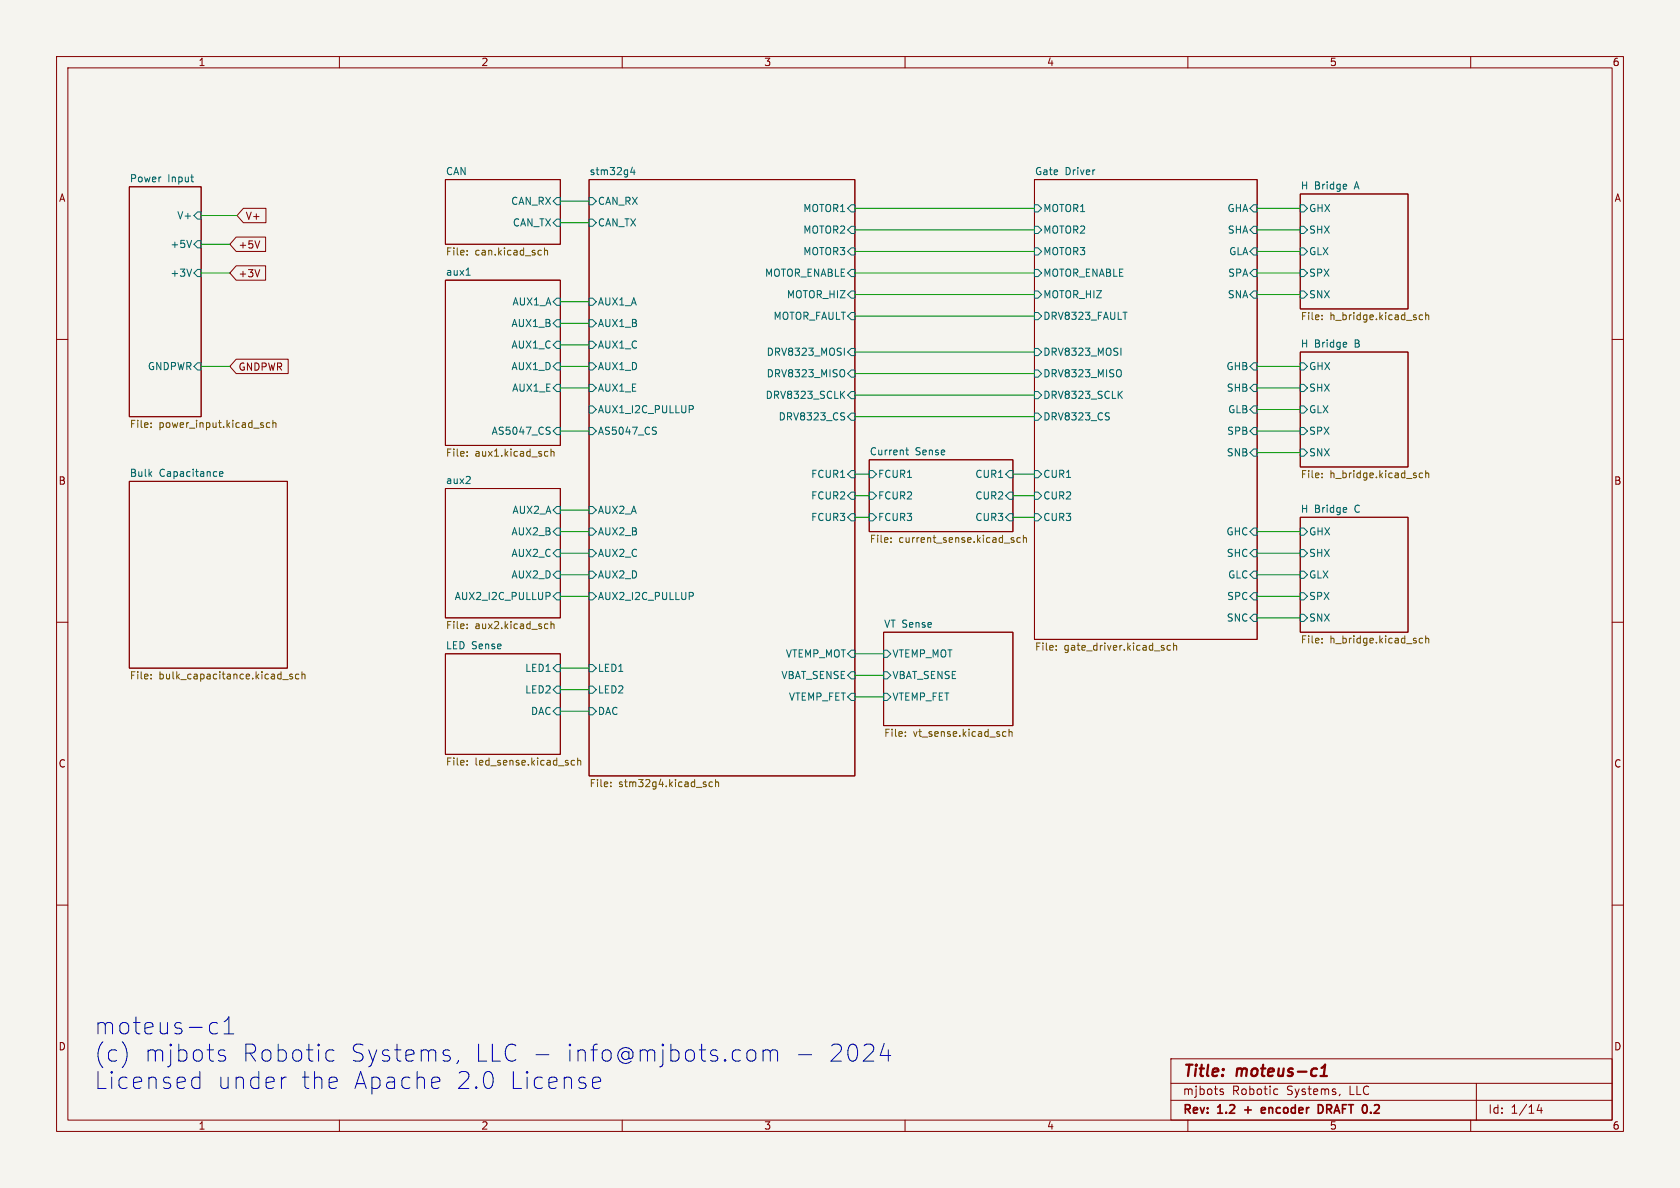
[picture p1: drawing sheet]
(kicad_sch (version 20230121) (generator eeschema)

 (paper "A4")

 (title_block
  (title "moteus-c1")
  (rev "1.2 + encoder DRAFT 0.2"))

 (lib_symbols)


 (wire (pts (xy 222.25 40.64) (xy 229.87 40.64)) (stroke (width 0) (type default)))
 (wire (pts (xy 222.25 72.39) (xy 229.87 72.39)) (stroke (width 0) (type default)))
 (wire (pts (xy 99.06 125.73) (xy 104.14 125.73)) (stroke (width 0) (type default)))
 (wire (pts (xy 222.25 101.6) (xy 229.87 101.6)) (stroke (width 0) (type default)))
 (wire (pts (xy 151.13 91.44) (xy 153.67 91.44)) (stroke (width 0) (type default)))
 (wire (pts (xy 99.06 53.34) (xy 104.14 53.34)) (stroke (width 0) (type default)))
 (wire (pts (xy 222.25 36.83) (xy 229.87 36.83)) (stroke (width 0) (type default)))
 (wire (pts (xy 151.13 40.64) (xy 182.88 40.64)) (stroke (width 0) (type default)))
 (wire (pts (xy 179.07 91.44) (xy 182.88 91.44)) (stroke (width 0) (type default)))
 (wire (pts (xy 222.25 48.26) (xy 229.87 48.26)) (stroke (width 0) (type default)))
 (wire (pts (xy 151.13 36.83) (xy 182.88 36.83)) (stroke (width 0) (type default)))
 (wire (pts (xy 99.06 64.77) (xy 104.14 64.77)) (stroke (width 0) (type default)))
 (wire (pts (xy 99.06 60.96) (xy 104.14 60.96)) (stroke (width 0) (type default)))
 (wire (pts (xy 151.13 87.63) (xy 153.67 87.63)) (stroke (width 0) (type default)))
 (wire (pts (xy 222.25 109.22) (xy 229.87 109.22)) (stroke (width 0) (type default)))
 (wire (pts (xy 222.25 64.77) (xy 229.87 64.77)) (stroke (width 0) (type default)))
 (wire (pts (xy 35.56 64.77) (xy 40.64 64.77)) (stroke (width 0) (type default)))
 (wire (pts (xy 179.07 87.63) (xy 182.88 87.63)) (stroke (width 0) (type default)))
 (wire (pts (xy 99.06 97.79) (xy 104.14 97.79)) (stroke (width 0) (type default)))
 (wire (pts (xy 151.13 83.82) (xy 153.67 83.82)) (stroke (width 0) (type default)))
 (wire (pts (xy 222.25 97.79) (xy 229.87 97.79)) (stroke (width 0) (type default)))
 (wire (pts (xy 99.06 39.37) (xy 104.14 39.37)) (stroke (width 0) (type default)))
 (wire (pts (xy 99.06 93.98) (xy 104.14 93.98)) (stroke (width 0) (type default)))
 (wire (pts (xy 99.06 76.2) (xy 104.14 76.2)) (stroke (width 0) (type default)))
 (wire (pts (xy 222.25 93.98) (xy 229.87 93.98)) (stroke (width 0) (type default)))
 (wire (pts (xy 99.06 101.6) (xy 104.14 101.6)) (stroke (width 0) (type default)))
 (wire (pts (xy 222.25 80.01) (xy 229.87 80.01)) (stroke (width 0) (type default)))
 (wire (pts (xy 99.06 121.92) (xy 104.14 121.92)) (stroke (width 0) (type default)))
 (wire (pts (xy 222.25 44.45) (xy 229.87 44.45)) (stroke (width 0) (type default)))
 (wire (pts (xy 179.07 83.82) (xy 182.88 83.82)) (stroke (width 0) (type default)))
 (wire (pts (xy 40.64 43.18) (xy 35.56 43.18)) (stroke (width 0) (type default)))
 (wire (pts (xy 222.25 52.07) (xy 229.87 52.07)) (stroke (width 0) (type default)))
 (wire (pts (xy 222.25 76.2) (xy 229.87 76.2)) (stroke (width 0) (type default)))
 (wire (pts (xy 99.06 90.17) (xy 104.14 90.17)) (stroke (width 0) (type default)))
 (wire (pts (xy 151.13 55.88) (xy 182.88 55.88)) (stroke (width 0) (type default)))
 (wire (pts (xy 151.13 115.57) (xy 156.21 115.57)) (stroke (width 0) (type default)))
 (wire (pts (xy 151.13 48.26) (xy 182.88 48.26)) (stroke (width 0) (type default)))
 (wire (pts (xy 99.06 118.11) (xy 104.14 118.11)) (stroke (width 0) (type default)))
 (wire (pts (xy 151.13 62.23) (xy 182.88 62.23)) (stroke (width 0) (type default)))
 (wire (pts (xy 151.13 44.45) (xy 182.88 44.45)) (stroke (width 0) (type default)))
 (wire (pts (xy 99.06 35.56) (xy 104.14 35.56)) (stroke (width 0) (type default)))
 (wire (pts (xy 99.06 105.41) (xy 104.14 105.41)) (stroke (width 0) (type default)))
 (wire (pts (xy 151.13 73.66) (xy 182.88 73.66)) (stroke (width 0) (type default)))
 (wire (pts (xy 151.13 52.07) (xy 182.88 52.07)) (stroke (width 0) (type default)))
 (wire (pts (xy 222.25 68.58) (xy 229.87 68.58)) (stroke (width 0) (type default)))
 (wire (pts (xy 222.25 105.41) (xy 229.87 105.41)) (stroke (width 0) (type default)))
 (wire (pts (xy 99.06 57.15) (xy 104.14 57.15)) (stroke (width 0) (type default)))
 (wire (pts (xy 35.56 38.1) (xy 41.91 38.1)) (stroke (width 0) (type default)))
 (wire (pts (xy 151.13 123.19) (xy 156.21 123.19)) (stroke (width 0) (type default)))
 (wire (pts (xy 99.06 68.58) (xy 104.14 68.58)) (stroke (width 0) (type default)))
 (wire (pts (xy 40.64 48.26) (xy 35.56 48.26)) (stroke (width 0) (type default)))
 (wire (pts (xy 151.13 119.38) (xy 156.21 119.38)) (stroke (width 0) (type default)))
 (wire (pts (xy 151.13 69.85) (xy 182.88 69.85)) (stroke (width 0) (type default)))
 (wire (pts (xy 151.13 66.04) (xy 182.88 66.04)) (stroke (width 0) (type default)))

 (text "moteus-c1\n(c) mjbots Robotic Systems, LLC - info@mjbots.com - 2024\nLicensed under the Apache 2.0 License" (at 16.51 193.04 0) (effects (font (size 3 3)) (justify left bottom)))

 (global_label "+3V" (shape input) (at 40.64 48.26 0) (fields_autoplaced) (effects (font (size 1.27 1.27)) (justify left))
  (property "Intersheetrefs" "${INTERSHEET_REFS}" (at 47.4957 48.26 0) (effects (font (size 1.27 1.27)) (justify left) hide)))
 (global_label "V+" (shape input) (at 41.91 38.1 0) (fields_autoplaced) (effects (font (size 1.27 1.27)) (justify left))
  (property "Intersheetrefs" "${INTERSHEET_REFS}" (at 47.5562 38.1 0) (effects (font (size 1.27 1.27)) (justify left) hide)))
 (global_label "+5V" (shape input) (at 40.64 43.18 0) (fields_autoplaced) (effects (font (size 1.27 1.27)) (justify left))
  (property "Intersheetrefs" "${INTERSHEET_REFS}" (at 47.4957 43.18 0) (effects (font (size 1.27 1.27)) (justify left) hide)))
 (global_label "GNDPWR" (shape input) (at 40.64 64.77 0) (fields_autoplaced) (effects (font (size 1.27 1.27)) (justify left))
  (property "Intersheetrefs" "${INTERSHEET_REFS}" (at 51.4871 64.77 0) (effects (font (size 1.27 1.27)) (justify left) hide)))

 (sheet (at 156.21 111.76) (size 22.86 16.51) (fields_autoplaced) (stroke (width 0.1524) (type solid)) (fill (color 0 0 0 0.0000))
  (property "Sheetname" "VT Sense" (at 156.21 111.0484 0) (effects (font (size 1.27 1.27)) (justify left bottom)))
  (property "Sheetfile" "vt_sense.kicad_sch" (at 156.21 128.8546 0) (effects (font (size 1.27 1.27)) (justify left top))) (pin "VBAT_SENSE" input (at 156.21 119.38 180) (effects (font (size 1.27 1.27)) (justify left))) (pin "VTEMP_FET" input (at 156.21 123.19 180) (effects (font (size 1.27 1.27)) (justify left))) (pin "VTEMP_MOT" input (at 156.21 115.57 180) (effects (font (size 1.27 1.27)) (justify left))))

 (sheet (at 78.74 115.57) (size 20.32 17.78) (fields_autoplaced) (stroke (width 0.1524) (type solid)) (fill (color 0 0 0 0.0000))
  (property "Sheetname" "LED Sense" (at 78.74 114.8584 0) (effects (font (size 1.27 1.27)) (justify left bottom)))
  (property "Sheetfile" "led_sense.kicad_sch" (at 78.74 133.9346 0) (effects (font (size 1.27 1.27)) (justify left top))) (pin "LED1" input (at 99.06 118.11 0) (effects (font (size 1.27 1.27)) (justify right))) (pin "LED2" input (at 99.06 121.92 0) (effects (font (size 1.27 1.27)) (justify right))) (pin "DAC" input (at 99.06 125.73 0) (effects (font (size 1.27 1.27)) (justify right))))

 (sheet (at 104.14 31.75) (size 46.99 105.41) (fields_autoplaced) (stroke (width 0.1524) (type solid)) (fill (color 0 0 0 0.0000))
  (property "Sheetname" "stm32g4" (at 104.14 31.0384 0) (effects (font (size 1.27 1.27)) (justify left bottom)))
  (property "Sheetfile" "stm32g4.kicad_sch" (at 104.14 137.7446 0) (effects (font (size 1.27 1.27)) (justify left top))) (pin "MOTOR1" input (at 151.13 36.83 0) (effects (font (size 1.27 1.27)) (justify right))) (pin "MOTOR2" input (at 151.13 40.64 0) (effects (font (size 1.27 1.27)) (justify right))) (pin "MOTOR3" input (at 151.13 44.45 0) (effects (font (size 1.27 1.27)) (justify right))) (pin "FCUR1" input (at 151.13 83.82 0) (effects (font (size 1.27 1.27)) (justify right))) (pin "FCUR2" input (at 151.13 87.63 0) (effects (font (size 1.27 1.27)) (justify right))) (pin "DAC" input (at 104.14 125.73 180) (effects (font (size 1.27 1.27)) (justify left))) (pin "AUX1_A" input (at 104.14 53.34 180) (effects (font (size 1.27 1.27)) (justify left))) (pin "VTEMP_MOT" input (at 151.13 115.57 0) (effects (font (size 1.27 1.27)) (justify right))) (pin "VBAT_SENSE" input (at 151.13 119.38 0) (effects (font (size 1.27 1.27)) (justify right))) (pin "AUX2_B" input (at 104.14 93.98 180) (effects (font (size 1.27 1.27)) (justify left))) (pin "AUX2_C" input (at 104.14 97.79 180) (effects (font (size 1.27 1.27)) (justify left))) (pin "AUX1_C" input (at 104.14 60.96 180) (effects (font (size 1.27 1.27)) (justify left))) (pin "MOTOR_ENABLE" input (at 151.13 48.26 0) (effects (font (size 1.27 1.27)) (justify right))) (pin "MOTOR_HIZ" input (at 151.13 52.07 0) (effects (font (size 1.27 1.27)) (justify right))) (pin "AUX2_A" input (at 104.14 90.17 180) (effects (font (size 1.27 1.27)) (justify left))) (pin "DRV8323_MOSI" input (at 151.13 62.23 0) (effects (font (size 1.27 1.27)) (justify right))) (pin "DRV8323_MISO" input (at 151.13 66.04 0) (effects (font (size 1.27 1.27)) (justify right))) (pin "DRV8323_SCLK" input (at 151.13 69.85 0) (effects (font (size 1.27 1.27)) (justify right))) (pin "LED2" input (at 104.14 121.92 180) (effects (font (size 1.27 1.27)) (justify left))) (pin "MOTOR_FAULT" input (at 151.13 55.88 0) (effects (font (size 1.27 1.27)) (justify right))) (pin "LED1" input (at 104.14 118.11 180) (effects (font (size 1.27 1.27)) (justify left))) (pin "DRV8323_CS" input (at 151.13 73.66 0) (effects (font (size 1.27 1.27)) (justify right))) (pin "AUX2_I2C_PULLUP" input (at 104.14 105.41 180) (effects (font (size 1.27 1.27)) (justify left))) (pin "AUX1_D" input (at 104.14 64.77 180) (effects (font (size 1.27 1.27)) (justify left))) (pin "AS5047_CS" input (at 104.14 76.2 180) (effects (font (size 1.27 1.27)) (justify left))) (pin "AUX1_E" input (at 104.14 68.58 180) (effects (font (size 1.27 1.27)) (justify left))) (pin "FCUR3" input (at 151.13 91.44 0) (effects (font (size 1.27 1.27)) (justify right))) (pin "AUX1_B" input (at 104.14 57.15 180) (effects (font (size 1.27 1.27)) (justify left))) (pin "CAN_RX" input (at 104.14 35.56 180) (effects (font (size 1.27 1.27)) (justify left))) (pin "CAN_TX" input (at 104.14 39.37 180) (effects (font (size 1.27 1.27)) (justify left))) (pin "VTEMP_FET" input (at 151.13 123.19 0) (effects (font (size 1.27 1.27)) (justify right))) (pin "AUX2_D" input (at 104.14 101.6 180) (effects (font (size 1.27 1.27)) (justify left))) (pin "AUX1_I2C_PULLUP" input (at 104.14 72.39 180) (effects (font (size 1.27 1.27)) (justify left))))

 (sheet (at 229.87 62.23) (size 19.05 20.32) (fields_autoplaced) (stroke (width 0.1524) (type solid)) (fill (color 0 0 0 0.0000))
  (property "Sheetname" "H Bridge B" (at 229.87 61.5184 0) (effects (font (size 1.27 1.27)) (justify left bottom)))
  (property "Sheetfile" "h_bridge.kicad_sch" (at 229.87 83.1346 0) (effects (font (size 1.27 1.27)) (justify left top))) (pin "SHX" input (at 229.87 68.58 180) (effects (font (size 1.27 1.27)) (justify left))) (pin "GHX" input (at 229.87 64.77 180) (effects (font (size 1.27 1.27)) (justify left))) (pin "SPX" input (at 229.87 76.2 180) (effects (font (size 1.27 1.27)) (justify left))) (pin "SNX" input (at 229.87 80.01 180) (effects (font (size 1.27 1.27)) (justify left))) (pin "GLX" input (at 229.87 72.39 180) (effects (font (size 1.27 1.27)) (justify left))))

 (sheet (at 22.86 85.09) (size 27.94 33.02) (fields_autoplaced) (stroke (width 0.1524) (type solid)) (fill (color 0 0 0 0.0000))
  (property "Sheetname" "Bulk Capacitance" (at 22.86 84.3784 0) (effects (font (size 1.27 1.27)) (justify left bottom)))
  (property "Sheetfile" "bulk_capacitance.kicad_sch" (at 22.86 118.6946 0) (effects (font (size 1.27 1.27)) (justify left top))))

 (sheet (at 229.87 91.44) (size 19.05 20.32) (fields_autoplaced) (stroke (width 0.1524) (type solid)) (fill (color 0 0 0 0.0000))
  (property "Sheetname" "H Bridge C" (at 229.87 90.7284 0) (effects (font (size 1.27 1.27)) (justify left bottom)))
  (property "Sheetfile" "h_bridge.kicad_sch" (at 229.87 112.3446 0) (effects (font (size 1.27 1.27)) (justify left top))) (pin "SHX" input (at 229.87 97.79 180) (effects (font (size 1.27 1.27)) (justify left))) (pin "GHX" input (at 229.87 93.98 180) (effects (font (size 1.27 1.27)) (justify left))) (pin "SPX" input (at 229.87 105.41 180) (effects (font (size 1.27 1.27)) (justify left))) (pin "SNX" input (at 229.87 109.22 180) (effects (font (size 1.27 1.27)) (justify left))) (pin "GLX" input (at 229.87 101.6 180) (effects (font (size 1.27 1.27)) (justify left))))

 (sheet (at 78.74 86.36) (size 20.32 22.86) (fields_autoplaced) (stroke (width 0.1524) (type solid)) (fill (color 0 0 0 0.0000))
  (property "Sheetname" "aux2" (at 78.74 85.6484 0) (effects (font (size 1.27 1.27)) (justify left bottom)))
  (property "Sheetfile" "aux2.kicad_sch" (at 78.74 109.8046 0) (effects (font (size 1.27 1.27)) (justify left top))) (pin "AUX2_A" input (at 99.06 90.17 0) (effects (font (size 1.27 1.27)) (justify right))) (pin "AUX2_D" input (at 99.06 101.6 0) (effects (font (size 1.27 1.27)) (justify right))) (pin "AUX2_C" input (at 99.06 97.79 0) (effects (font (size 1.27 1.27)) (justify right))) (pin "AUX2_B" input (at 99.06 93.98 0) (effects (font (size 1.27 1.27)) (justify right))) (pin "AUX2_I2C_PULLUP" input (at 99.06 105.41 0) (effects (font (size 1.27 1.27)) (justify right))))

 (sheet (at 153.67 81.28) (size 25.4 12.7) (fields_autoplaced) (stroke (width 0.1524) (type solid)) (fill (color 0 0 0 0.0000))
  (property "Sheetname" "Current Sense" (at 153.67 80.5684 0) (effects (font (size 1.27 1.27)) (justify left bottom)))
  (property "Sheetfile" "current_sense.kicad_sch" (at 153.67 94.5646 0) (effects (font (size 1.27 1.27)) (justify left top))) (pin "CUR3" input (at 179.07 91.44 0) (effects (font (size 1.27 1.27)) (justify right))) (pin "CUR2" input (at 179.07 87.63 0) (effects (font (size 1.27 1.27)) (justify right))) (pin "CUR1" input (at 179.07 83.82 0) (effects (font (size 1.27 1.27)) (justify right))) (pin "FCUR1" input (at 153.67 83.82 180) (effects (font (size 1.27 1.27)) (justify left))) (pin "FCUR3" input (at 153.67 91.44 180) (effects (font (size 1.27 1.27)) (justify left))) (pin "FCUR2" input (at 153.67 87.63 180) (effects (font (size 1.27 1.27)) (justify left))))

 (sheet (at 182.88 31.75) (size 39.37 81.28) (fields_autoplaced) (stroke (width 0.1524) (type solid)) (fill (color 0 0 0 0.0000))
  (property "Sheetname" "Gate Driver" (at 182.88 31.0384 0) (effects (font (size 1.27 1.27)) (justify left bottom)))
  (property "Sheetfile" "gate_driver.kicad_sch" (at 182.88 113.6146 0) (effects (font (size 1.27 1.27)) (justify left top))) (pin "GHA" input (at 222.25 36.83 0) (effects (font (size 1.27 1.27)) (justify right))) (pin "SHA" input (at 222.25 40.64 0) (effects (font (size 1.27 1.27)) (justify right))) (pin "GLA" input (at 222.25 44.45 0) (effects (font (size 1.27 1.27)) (justify right))) (pin "GHC" input (at 222.25 93.98 0) (effects (font (size 1.27 1.27)) (justify right))) (pin "SHC" input (at 222.25 97.79 0) (effects (font (size 1.27 1.27)) (justify right))) (pin "GHB" input (at 222.25 64.77 0) (effects (font (size 1.27 1.27)) (justify right))) (pin "SHB" input (at 222.25 68.58 0) (effects (font (size 1.27 1.27)) (justify right))) (pin "GLB" input (at 222.25 72.39 0) (effects (font (size 1.27 1.27)) (justify right))) (pin "MOTOR2" input (at 182.88 40.64 180) (effects (font (size 1.27 1.27)) (justify left))) (pin "MOTOR_HIZ" input (at 182.88 52.07 180) (effects (font (size 1.27 1.27)) (justify left))) (pin "MOTOR1" input (at 182.88 36.83 180) (effects (font (size 1.27 1.27)) (justify left))) (pin "MOTOR_ENABLE" input (at 182.88 48.26 180) (effects (font (size 1.27 1.27)) (justify left))) (pin "MOTOR3" input (at 182.88 44.45 180) (effects (font (size 1.27 1.27)) (justify left))) (pin "DRV8323_MISO" input (at 182.88 66.04 180) (effects (font (size 1.27 1.27)) (justify left))) (pin "DRV8323_MOSI" input (at 182.88 62.23 180) (effects (font (size 1.27 1.27)) (justify left))) (pin "DRV8323_SCLK" input (at 182.88 69.85 180) (effects (font (size 1.27 1.27)) (justify left))) (pin "DRV8323_CS" input (at 182.88 73.66 180) (effects (font (size 1.27 1.27)) (justify left))) (pin "DRV8323_FAULT" input (at 182.88 55.88 180) (effects (font (size 1.27 1.27)) (justify left))) (pin "CUR1" input (at 182.88 83.82 180) (effects (font (size 1.27 1.27)) (justify left))) (pin "CUR2" input (at 182.88 87.63 180) (effects (font (size 1.27 1.27)) (justify left))) (pin "CUR3" input (at 182.88 91.44 180) (effects (font (size 1.27 1.27)) (justify left))) (pin "SNA" input (at 222.25 52.07 0) (effects (font (size 1.27 1.27)) (justify right))) (pin "GLC" input (at 222.25 101.6 0) (effects (font (size 1.27 1.27)) (justify right))) (pin "SPC" input (at 222.25 105.41 0) (effects (font (size 1.27 1.27)) (justify right))) (pin "SNC" input (at 222.25 109.22 0) (effects (font (size 1.27 1.27)) (justify right))) (pin "SPB" input (at 222.25 76.2 0) (effects (font (size 1.27 1.27)) (justify right))) (pin "SNB" input (at 222.25 80.01 0) (effects (font (size 1.27 1.27)) (justify right))) (pin "SPA" input (at 222.25 48.26 0) (effects (font (size 1.27 1.27)) (justify right))))

 (sheet (at 78.74 31.75) (size 20.32 11.43) (fields_autoplaced) (stroke (width 0.1524) (type solid)) (fill (color 0 0 0 0.0000))
  (property "Sheetname" "CAN" (at 78.74 31.0384 0) (effects (font (size 1.27 1.27)) (justify left bottom)))
  (property "Sheetfile" "can.kicad_sch" (at 78.74 43.7646 0) (effects (font (size 1.27 1.27)) (justify left top))) (pin "CAN_TX" input (at 99.06 39.37 0) (effects (font (size 1.27 1.27)) (justify right))) (pin "CAN_RX" input (at 99.06 35.56 0) (effects (font (size 1.27 1.27)) (justify right))))

 (sheet (at 22.86 33.02) (size 12.7 40.64) (fields_autoplaced) (stroke (width 0.1524) (type solid)) (fill (color 0 0 0 0.0000))
  (property "Sheetname" "Power Input" (at 22.86 32.3084 0) (effects (font (size 1.27 1.27)) (justify left bottom)))
  (property "Sheetfile" "power_input.kicad_sch" (at 22.86 74.2446 0) (effects (font (size 1.27 1.27)) (justify left top))) (pin "V+" input (at 35.56 38.1 0) (effects (font (size 1.27 1.27)) (justify right)))
  (pin "+5V" input (at 35.56 43.18 0) (effects (font (size 1.27 1.27)) (justify right)))
  (pin "+3V" input (at 35.56 48.26 0) (effects (font (size 1.27 1.27)) (justify right))) (pin "GNDPWR" input (at 35.56 64.77 0) (effects (font (size 1.27 1.27)) (justify right))))

 (sheet (at 229.87 34.29) (size 19.05 20.32) (fields_autoplaced) (stroke (width 0.1524) (type solid)) (fill (color 0 0 0 0.0000))
  (property "Sheetname" "H Bridge A" (at 229.87 33.5784 0) (effects (font (size 1.27 1.27)) (justify left bottom)))
  (property "Sheetfile" "h_bridge.kicad_sch" (at 229.87 55.1946 0) (effects (font (size 1.27 1.27)) (justify left top))) (pin "SHX" input (at 229.87 40.64 180) (effects (font (size 1.27 1.27)) (justify left))) (pin "GHX" input (at 229.87 36.83 180) (effects (font (size 1.27 1.27)) (justify left))) (pin "SPX" input (at 229.87 48.26 180) (effects (font (size 1.27 1.27)) (justify left))) (pin "SNX" input (at 229.87 52.07 180) (effects (font (size 1.27 1.27)) (justify left))) (pin "GLX" input (at 229.87 44.45 180) (effects (font (size 1.27 1.27)) (justify left))))

 (sheet (at 78.74 49.53) (size 20.32 29.21) (fields_autoplaced) (stroke (width 0.1524) (type solid)) (fill (color 0 0 0 0.0000))
  (property "Sheetname" "aux1" (at 78.74 48.8184 0) (effects (font (size 1.27 1.27)) (justify left bottom)))
  (property "Sheetfile" "aux1.kicad_sch" (at 78.74 79.3246 0) (effects (font (size 1.27 1.27)) (justify left top))) (pin "AUX1_C" input (at 99.06 60.96 0) (effects (font (size 1.27 1.27)) (justify right))) (pin "AS5047_CS" input (at 99.06 76.2 0) (effects (font (size 1.27 1.27)) (justify right))) (pin "AUX1_A" input (at 99.06 53.34 0) (effects (font (size 1.27 1.27)) (justify right))) (pin "AUX1_B" input (at 99.06 57.15 0) (effects (font (size 1.27 1.27)) (justify right))) (pin "AUX1_D" input (at 99.06 64.77 0) (effects (font (size 1.27 1.27)) (justify right))) (pin "AUX1_E" input (at 99.06 68.58 0) (effects (font (size 1.27 1.27)) (justify right))))

 (sheet_instances (path "" (page "1"))))
